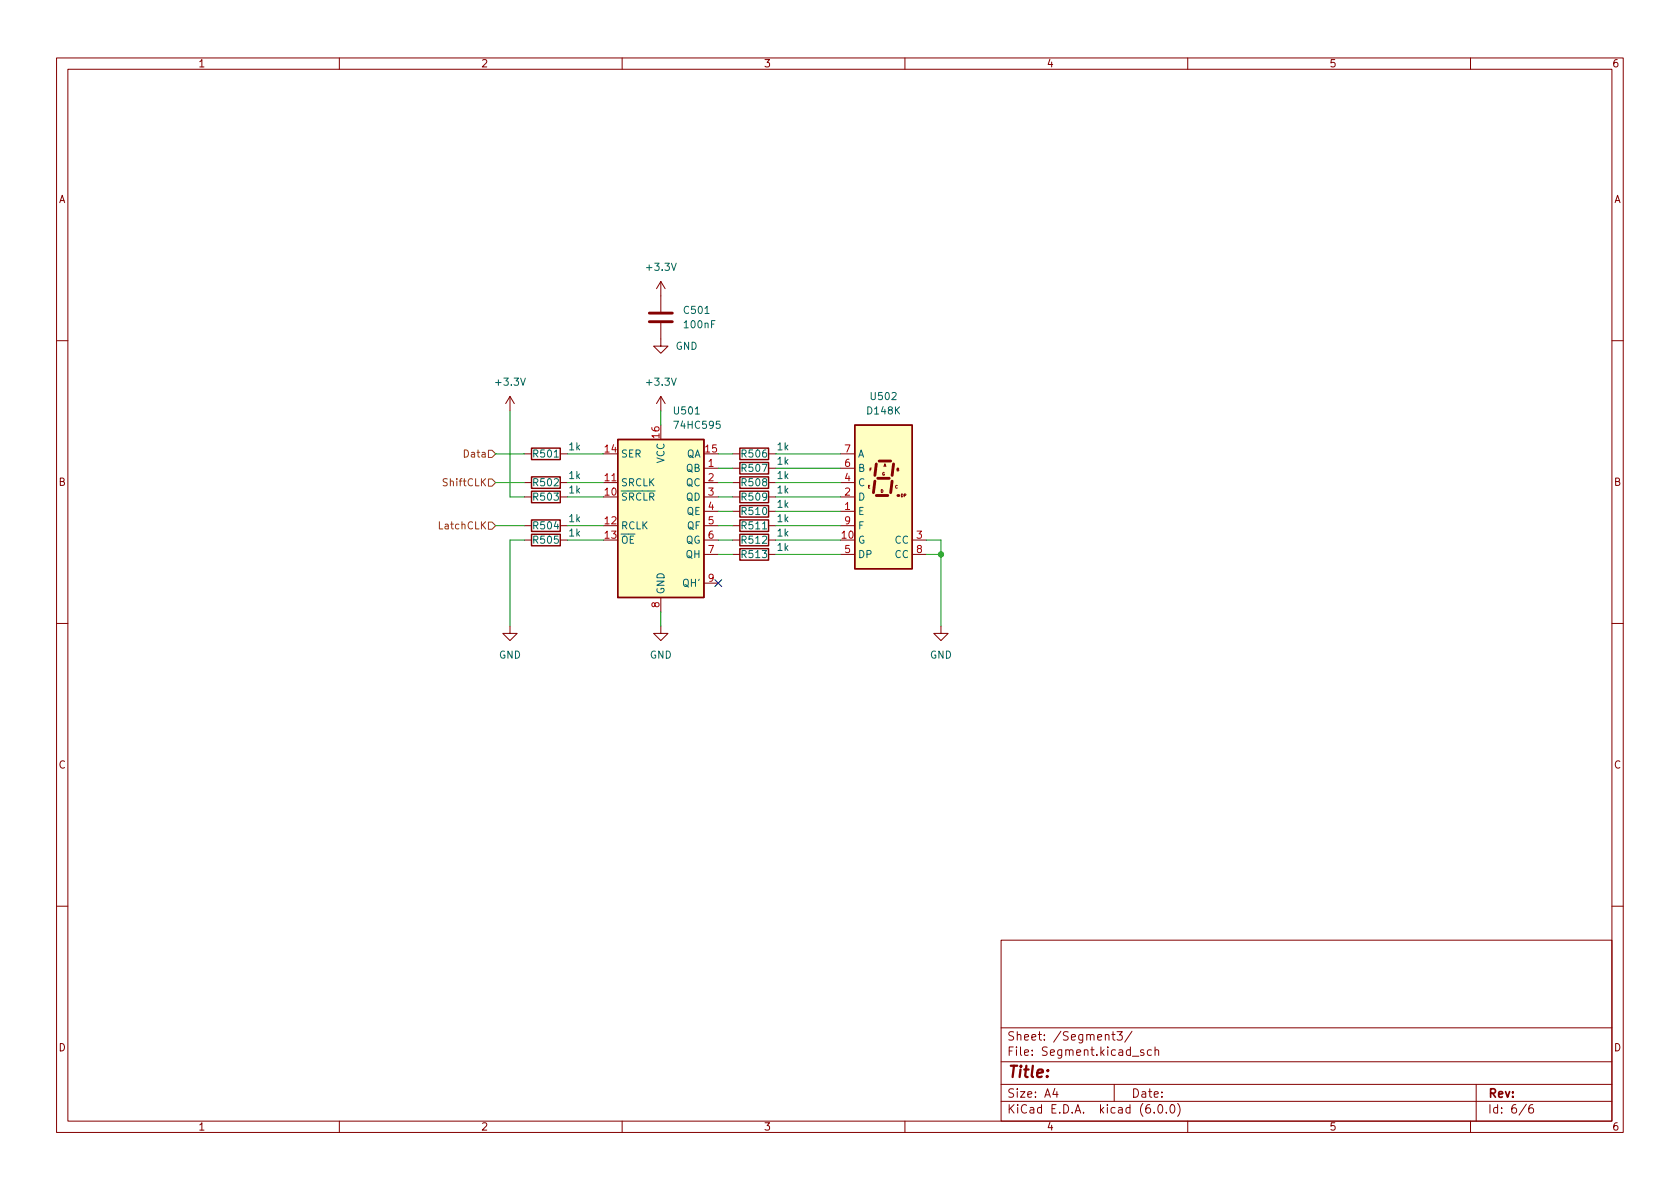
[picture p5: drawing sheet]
<svg xmlns="http://www.w3.org/2000/svg" width="297mm" height="210mm" viewBox="0 0 297 210" stroke-linecap="round" stroke-linejoin="round" font-family="sans-serif">
<g fill="none" stroke="#840000" stroke-width=".18">
<path d="M10 10.2h277v190.1h-277zM12 12.2h273v186.1h-273zM60 10.2v2M110 10.2v2M160 10.2v2M210 10.2v2M260 10.2v2M10 60.2h2M285 60.2h2M129.5 80.3h1.3M129.5 82.8h1.3M129.5 87.9h1.3"/>
<path d="M129.5 98h1.3M135.9 80.3h1.3M135.9 82.8h1.3M135.9 87.9h1.3M135.9 98h1.3M10 110.2h2M285 110.2h2M10 160.2h2M177 166.3h108v32h-108zM285 160.2h2M60 198.3v2M110 198.3v2"/>
<path d="M160 198.3v2M177 194.8h108M177 191.8h108M177 187.8h108M177 181.8h108M186.5 192.5l-.4 1h1M186.9 193v1M195.4 183.1l.2-.2 .4 .1 .1 .9M196.6 182.9h.5M196.8 182.4v1.3l.3 .2M197 191.8v3M197.5 182.4h.9l-.5 .6 .5 .1v.7l-.3 .1h-.4l-.2-.1"/>
<path d="M200.1 182.4l-1.2 1.9M200.2 186.8h1.2M202.2 185.7l-.3-.1-.3 .2 .1 .3 .5 .1v.4h-.6M203.6 185.7l-.5-.1-.2 .3v.4l.1 .3h.6M204.1 196.7v.1M204.2 185.8l.2-.2 .4 .1 .1 .9M204.2 185.1v1.5M204.9 195.4l.2-.1a.81 .81 0 0 1 .6 .7 .81 .81 0 0 1-.3 .8h-.2a.81 .81 0 0 1-.6-.6 .81 .81 0 0 1 .3-.8zM206.2 196.7v.1M207.1 195.4l.1-.1a.81 .81 0 0 1 .6 .7 .81 .81 0 0 1-.3 .8h-.1a.81 .81 0 0 1-.6-.6 .81 .81 0 0 1 .3-.8zM208.2 195.1a1.72 1.72 0 0 1 0 2.3M210 198.3v2"/>
<path d="M260 198.3v2M261 191.8v6.5M269.9 195.3l-1.3 1.9M271 195.3a.6 .6 0 0 0-.7 .7v.5l.1 .3h.5l.2-.1 .1-.5-.2-.2-.4-.1-.3 .3"/>
</g>
<path d="M130.8 79.2h5.1v2.1h-5.1zM151.1 75.2h10.2v25.4h-10.2zM130.8 81.8h5.1v2h-5.1zM130.8 86.9h5.1v2h-5.1zM130.8 97h5.1v2.1h-5.1z" fill="none" stroke="#840000" stroke-width=".25"/>
<path d="M151.1 75.2h10.2v25.4h-10.2z" fill="#ffffc2" stroke="#ffffc2" stroke-width=".18"/>
<path d="M154.7 85.1l-.3 2M154.9 87.6h2.1M154.9 82l-.2 2.1M155.2 84.6h2M155.4 81.5h2.1M157.7 85.1l-.2 2M158 82l-.3 2.1" fill="none" stroke="#840000" stroke-width=".51"/>
<circle cx="158.7" cy="87.6" r=".25" fill="#840000"/>
<g fill="none" stroke="#840000" stroke-width=".18">
<path d="M116.8 57.1v4.1h1.3l-1.3 1.3-1.2-1.3h1.2M116.8 49.8v5.3M116.8 49.8l-.7 1.2M116.8 49.8l.8 1.2M90.2 70.1l-.8 1.3M90.2 70.1v2.5M90.2 70.1l.7 1.3M116.8 70.1v2.5M116.8 70.1l-.7 1.3M116.8 70.1l.8 1.3M92.7 87.9h1.3M92.7 95.5h1.3"/>
<path d="M92.7 85.3h1.3M92.7 80.3h1.3M92.7 93h1.3M99.1 87.9h1.2M99.1 95.5h1.2M99.1 85.3h1.2M99.1 80.3h1.2M99.1 93h1.2M106.7 85.3h2.5M124.5 90.4h2.5M124.5 87.9h2.5M124.5 95.5h2.5"/>
<path d="M124.5 85.3h2.5M124.5 98h2.5M124.5 82.8h2.5M124.5 93h2.5M129.5 90.4h1.3M129.5 95.5h1.3M129.5 85.3h1.3M129.5 93h1.3M135.9 90.4h1.3M135.9 95.5h1.3M135.9 85.3h1.3M135.9 93h1.3"/>
<path d="M148.6 90.4h2.5M148.6 87.9h2.5M148.6 85.3h2.5M148.6 98h2.5M148.6 82.8h2.5M148.6 80.3h2.5M148.6 93h2.5M161.3 95.5h2.5M161.3 98h2.5M90.2 110.7v1.3h1.2l-1.2 1.3-1.3-1.3h1.3M116.8 110.7v1.3h1.3l-1.3 1.3-1.2-1.3h1.2M116.8 105.7v2.5"/>
<path d="M124.5 103.1h2.5M166.4 110.7v1.3h1.2l-1.2 1.3-1.3-1.3h1.3"/>
</g>
<path d="M94 79.2h5.1v2.1h-5.1zM109.2 77.7h15.3v28h-15.3zM94 86.9h5.1v2h-5.1zM94 84.3h5.1v2.1h-5.1zM94 91.9h5.1v2.1h-5.1zM94 94.5h5.1v2h-5.1zM130.8 89.4h5.1v2h-5.1zM130.8 91.9h5.1v2.1h-5.1zM130.8 94.5h5.1v2h-5.1zM130.8 84.3h5.1v2.1h-5.1z" fill="none" stroke="#840000" stroke-width=".25"/>
<path d="M114.8 56.9h4.1M114.8 55.4h4.1" fill="none" stroke="#840000" stroke-width=".51"/>
<path d="M109.2 77.7h15.3v28h-15.3z" fill="#ffffc2" stroke="#ffffc2" stroke-width=".18"/>
<path d="M86.4 79.6h.6l.6 .7-.6 .6h-.6zM86.4 92.3h.6l.6 .7-.6 .6h-.6zM86.4 84.7h.6l.6 .6-.6 .7h-.6z" fill="none" stroke="#725600" stroke-width=".18"/>
<g fill="none" stroke="#009600" stroke-width=".18">
<path d="M90.2 72.6v15.3h2.5M116.8 72.6v2.6M87.6 85.3h5.1M87.6 80.3h5.1M87.6 93h5.1M92.7 95.5h-2.5v15.2M100.3 87.9h6.4M100.3 85.3h6.4M100.3 80.3h6.4M100.3 95.5h6.4M100.3 93h6.4M127 90.4h2.5"/>
<path d="M127 87.9h2.5M127 85.3h2.5M127 80.3h2.5M127 82.8h2.5M127 95.5h2.5M127 93h2.5M127 98h2.5M137.2 90.4h11.4M137.2 87.9h11.4M137.2 85.3h11.4M137.2 80.3h11.4M137.2 82.8h11.4"/>
<path d="M137.2 95.5h11.4M137.2 93h11.4M137.2 98h11.4M163.8 95.5h2.6v15.2M163.8 98h2.6M116.8 108.2v2.5"/>
</g>
<path d="M126.4 102.5l1.2 1.2M127.6 102.5l-1.2 1.2" fill="none" stroke="#000084" stroke-width=".18"/>
<circle cx="166.4" cy="98" r=".46" fill="#009600" stroke="#009600" stroke-width=".18"/>
<text font-size="2.8" fill="#840000" x="178" y="190.6">Title:</text>
<g font-size="2.1" fill="#840000">
<text x="178" y="184">Sheet: /Segment3/</text>
<text x="178" y="186.7">File: Segment.kicad_sch</text>
<text x="178" y="196.9">KiCad E.D.A. kicad (6.0.0)</text>
<text x="178" y="194.1">Size: A4</text>
<text x="200" y="194.1">Date:</text>
<text x="263" y="194.1">Rev:</text>
<text x="263" y="196.9">Id: 6/6</text>
</g>
<g font-size="1.8" fill="#840000">
<text x="35" y="11.9">1</text>
<text x="85" y="11.9">2</text>
<text x="135" y="11.9">3</text>
<text x="185" y="11.9">4</text>
<text x="235" y="11.9">5</text>
<text x="285" y="11.9">6</text>
<text x="10.3" y="35.9">A</text>
<text x="285.3" y="35.9">A</text>
<text x="10.3" y="85.9">B</text>
<text x="285.3" y="85.9">B</text>
<text x="10.3" y="135.9">C</text>
<text x="285.3" y="135.9">C</text>
<text x="10.3" y="185.9">D</text>
<text x="285.3" y="185.9">D</text>
<text x="35" y="199.9">1</text>
<text x="85" y="199.9">2</text>
<text x="135" y="199.9">3</text>
<text x="185" y="199.9">4</text>
<text x="235" y="199.9">5</text>
<text x="285" y="199.9">6</text>
</g>
<g font-size="1.8" fill="#006464">
<text x="114.5" y="47.9">+3.3V</text>
<text x="121.1" y="55.5">C501</text>
<text x="121.1" y="58">100nF</text>
<text x="119.4" y="61.8">GND</text>
<text x="87.8" y="68.2">+3.3V</text>
<text x="114.5" y="68.2">+3.3V</text>
<text x="154.1" y="70.7">U502</text>
<text x="119.3" y="73.3">U501</text>
<text x="119.5" y="75.8">74HC595</text>
<text x="153.5" y="73.3">D148K</text>
<text x="94.4" y="80.9">R501</text>
<text x="100.6" y="79.6">1k</text>
<text x="109.7" y="80.9">SER</text>
<text x="117.5" y="82" transform="rotate(-90 117.5 82)">VCC</text>
<text x="121.3" y="83.4">QB</text>
<text x="121.3" y="80.9">QA</text>
<text x="131.2" y="80.9">R506</text>
<text x="131.2" y="83.4">R507</text>
<text x="137.4" y="79.6">1k</text>
<text x="137.4" y="82.2">1k</text>
<text x="151.6" y="83.4">B</text>
<text x="151.6" y="80.9">A</text>
<text x="94.4" y="88.5">R503</text>
<text x="94.4" y="86">R502</text>
<text x="100.6" y="87.2">1k</text>
<text x="100.6" y="84.7">1k</text>
<text x="109.7" y="88.5">~{SRCLR}</text>
<text x="109.7" y="86">SRCLK</text>
<text x="121.3" y="86">QC</text>
<text x="121.3" y="88.5">QD</text>
<text x="131.2" y="88.5">R509</text>
<text x="131.2" y="86">R508</text>
<text x="137.4" y="87.2">1k</text>
<text x="137.4" y="89.8">1k</text>
<text x="137.4" y="84.7">1k</text>
<text x="151.6" y="88.5">D</text>
<text x="151.6" y="86">C</text>
<text x="94.4" y="93.6">R504</text>
<text x="100.6" y="92.3">1k</text>
<text x="100.6" y="94.9">1k</text>
<text x="109.7" y="93.6">RCLK</text>
<text x="121.4" y="91.1">QE</text>
<text x="121.5" y="93.6">QF</text>
<text x="131.2" y="91.1">R510</text>
<text x="131.2" y="93.6">R511</text>
<text x="137.4" y="92.3">1k</text>
<text x="137.4" y="94.9">1k</text>
<text x="151.6" y="91.1">E</text>
<text x="151.6" y="93.6">F</text>
<text x="94.4" y="96.1">R505</text>
<text x="109.7" y="96.1">~{OE}</text>
<text x="121.2" y="96.1">QG</text>
<text x="121.3" y="98.7">QH</text>
<text x="131.2" y="98.7">R513</text>
<text x="131.2" y="96.1">R512</text>
<text x="137.4" y="97.4">1k</text>
<text x="151.6" y="96.1">G</text>
<text x="151.6" y="98.7">DP</text>
<text x="158.2" y="96.1">CC</text>
<text x="158.2" y="98.7">CC</text>
<text x="117.5" y="105.2" transform="rotate(-90 117.5 105.2)">GND</text>
<text x="120.9" y="103.8">QH'</text>
<text x="88.2" y="116.5">GND</text>
<text x="114.9" y="116.5">GND</text>
<text x="164.4" y="116.5">GND</text>
</g>
<g font-size="1.8" fill="#a90000">
<text x="116.6" y="77.4" transform="rotate(-90 116.6 77.4)">16</text>
<text x="107" y="80">14</text>
<text x="124.7" y="80">15</text>
<text x="125.2" y="82.5">1</text>
<text x="149.4" y="82.5">6</text>
<text x="149.4" y="80">7</text>
<text x="107" y="87.6">10</text>
<text x="107" y="85.1">11</text>
<text x="125.2" y="85.1">2</text>
<text x="125.2" y="87.6">3</text>
<text x="149.4" y="87.6">2</text>
<text x="149.4" y="85.1">4</text>
<text x="107" y="92.7">12</text>
<text x="107" y="95.2">13</text>
<text x="125.2" y="90.2">4</text>
<text x="125.2" y="92.7">5</text>
<text x="125.2" y="95.2">6</text>
<text x="148.9" y="95.2">10</text>
<text x="149.4" y="90.2">1</text>
<text x="149.4" y="92.7">9</text>
<text x="162.1" y="95.2">3</text>
<text x="125.2" y="97.8">7</text>
<text x="149.4" y="97.8">5</text>
<text x="162.1" y="97.8">8</text>
<text x="116.6" y="107.4" transform="rotate(-90 116.6 107.4)">8</text>
<text x="125.2" y="102.9">9</text>
</g>
<g font-size="1.8" fill="#725600">
<text x="82.3" y="80.9">Data</text>
<text x="78.6" y="86">ShiftCLK</text>
<text x="77.8" y="93.6">LatchCLK</text>
</g>
<g font-size=".7" fill="#840000">
<text x="153.7" y="83.3">F</text>
<text x="156.2" y="82.5">A</text>
<text x="158.5" y="83.3">B</text>
<text x="153.4" y="86.4">E</text>
<text x="155.7" y="87.1">D</text>
<text x="155.9" y="84.1">G</text>
<text x="158.2" y="86.4">C</text>
<text x="159.3" y="87.9">DP</text>
</g>
</svg>
